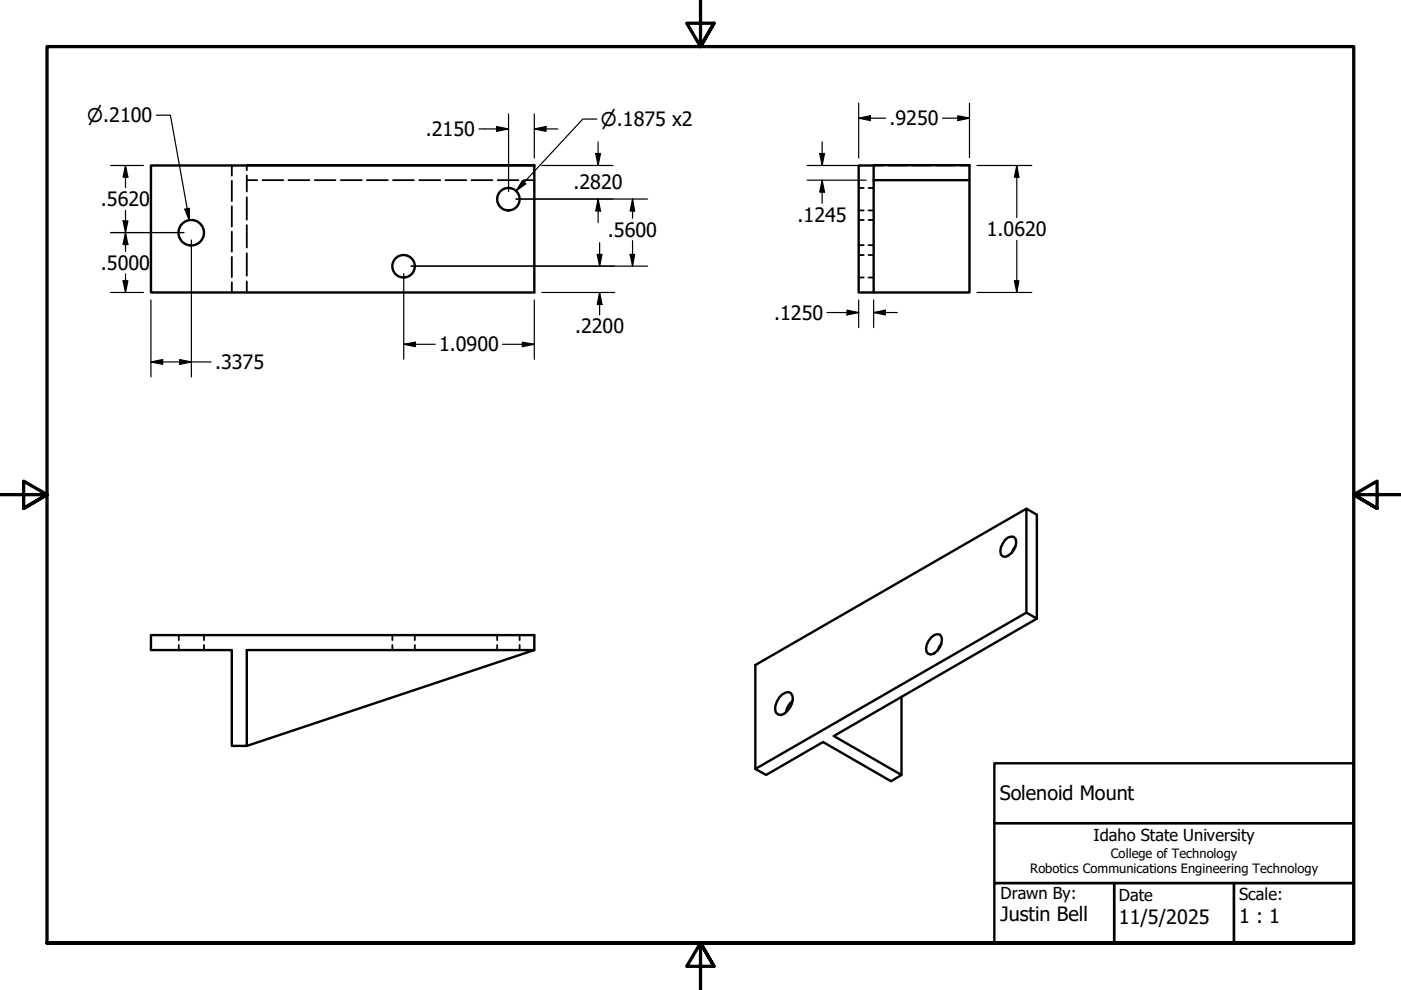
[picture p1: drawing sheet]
<svg xmlns="http://www.w3.org/2000/svg" width="297mm" height="210mm" viewBox="0 0 297 210" stroke-linecap="round" stroke-linejoin="round" font-family="sans-serif">
<!-- layer: Hidden (ANSI) -->
<g fill="none" stroke="#000" stroke-width=".38">
<path d="M49.1 35.1v2.1M49.1 38.3v4.3M52.3 35.1v1M52.3 37.2v3.4M52.3 38.2h2.2M55.6 38.2h4.5M61.2 38.2h4.4M66.7 38.2h4.4M72.3 38.2h4.4M77.8 38.2h4.4M83.3 38.2h4.5M88.9 38.2h4.4"/>
<path d="M94.4 38.2h4.5M99.9 38.2h4.5M105.5 38.2h4.4M111.1 38.2h2.2M182.1 39.8h1M184.1 39.8h1.1M185.2 35.1h2.1M188.3 35.1h4M193.4 35.1h4M198.4 35.1h4.1M203.5 35.1h2M49.1 43.7v4.3"/>
<path d="M49.1 49.1v4.3M49.1 54.5v4.3M49.1 59.9v2.1M52.3 41.8v4.8M52.3 47.7v4.8M52.3 53.7v4.8M52.3 59.7v2.3M182.1 52h1M182.1 46.6h1M182.1 58.8h1M182.1 54.1h1M182.1 44.6h1"/>
<path d="M184.1 52h1.1M184.1 46.6h1.1M184.1 58.8h1.1M184.1 54.1h1.1M184.1 44.6h1.1M37.9 134.7v1M37.9 136.8v1M43.2 134.7v1M43.2 136.8v1M83.2 134.7v1M83.2 136.8v1M87.9 134.7v1"/>
<path d="M87.9 136.8v1M105.4 134.7v1M105.4 136.8v1M110.2 134.7v1M110.2 136.8v1"/>
</g>
<!-- layer: Visible (ANSI) -->
<g fill="none" stroke="#000" stroke-width=".51">
<path d="M32 35.1h81.3v26.9h-81.3zM52.3 35.1h61M185.2 35h20.3v3.2h-20.3zM185.2 35.1h-3.1v26.9h23.4v-23.8M185.2 38.2v23.8M213.1 114.5l.6-.5 .7-.2h.5a2.13 2.13 0 0 1 0 2.8l-1.2 1.2-.6 .3-.5-.1a2.03 2.03 0 0 1 0-2.8zM215.3 115.9l-.8 1.4M217.6 107.9l-57.5 33.1v22l2.3 1.3 12.1-7 14.4 8.3 2.2-1.3-14.3-8.2 43-24.9v-22.1l-2.2-1.2v22l2.2 1.3M113.3 137.8v-3.1h-81.3v3.1h17.1v20.4h3.2v-20.4h61l-61 20.4M197.4 135.2l.7-.5 .6-.2h.6a2.25 2.25 0 0 1 0 2.8 2.15 2.15 0 0 1-2.5 1.4 2.03 2.03 0 0 1 0-2.8zM199.6 136.6l-.5 .6-.3 .8M217.6 129.9l-57.5 33.1"/>
<path d="M165.2 147.9l.7-.7 .7-.4 .6-.1a1.69 1.69 0 0 1 .7 2.5 3.9 3.9 0 0 1-2.4 2.4l-.5-.1a1.96 1.96 0 0 1-.3-2.7zM168.1 148.6l-.7 .7-.5 .8-.3 .9M191.1 147.7v16.6"/>
<circle cx="40.5" cy="49.3" r="2.7"/>
<circle cx="85.6" cy="56.5" r="2.38"/>
<circle cx="107.8" cy="42.2" r="2.38"/>
</g>
<!-- layer: Border (ANSI) -->
<path d="M148.5 -.1v10l-2.9-5h5.8l-2.9 5 2.9-5M0 104.9h10l-5-2.9v5.8l5-2.9-5 2.9M297 104.9h-10l5-2.9v5.8l-5-2.9 5 2.9M10 199.9v-190h277v190h-277h277M151.4 204.9l-2.9-5 2.9 5h-5.8l2.9-5v10" fill="none" stroke="#000" stroke-width=".7"/>
<!-- layer: Title (ANSI) -->
<path d="M210.8 174.5h76.2v12.7h-76.2zM210.8 161.8h76.2v12.7h-76.2zM210.8 187.2h25.4v12.7h-25.4zM236.2 187.2h25.4v12.7h-25.4zM261.6 187.2h25.4v12.7h-25.4z" fill="none" stroke="#000" stroke-width=".51"/>
<!-- layer: Dimension (ANSI) -->
<g fill="none" stroke="#000" stroke-width=".25">
<path d="M23.4 35.1h7M26.6 35.1l.5 2.5h-1zM26.6 35.1v4.7M33.1 24.4h3l4 22.3M101.5 27.3h6.3M105.3 26.8l2.5 .5-2.5 .5zM107.8 24.2v16.4M110.7 38.3l.8 .7-2.1 1.5zM113.3 27.3l2.5-.5v1zM113.3 24.2v9.3M113.3 27.3h4.9M114.9 35.1h15.1"/>
<path d="M126.3 32.5h1l-.5 2.6zM126.6 25.2h-3l-14.2 15.3M126.8 30.1v5M171.1 35.1h12.5M171.1 38.2h12.5M173.8 32.5h1l-.5 2.6zM174.3 38.2l.5 2.5h-1zM174.3 30.1v5M174.3 38.2v4.9M182.1 25.1l2.4-.6v1.1zM182.1 25.1h5.7M182.1 21.9v11.6"/>
<path d="M199.8 25.1h5.7M203.1 24.5l2.4 .6-2.4 .5zM205.5 21.9v11.5M207.1 35.1h11.7M215.6 35.1l.4 2.5h-.9zM215.6 35.1v11M23.4 49.3h15.6M26.1 59.5h1l-.5 2.5zM26.1 46.8h1l-.5 2.5zM26.6 49.3l.5 2.6h-1zM26.6 44.6v8.7M26.6 58.1v3.9"/>
<path d="M39.2 44.4l.9-.2v2.5zM40.6 50.9v29M85.6 58v18.2M87.2 56.4h50.1M109.4 42.2h27.9M126.6 53.9h1l-.5 2.5zM126.8 42.2l.5 2.5h-1zM126.8 42.2v5M127.1 51.5v4.9M133.6 53.9h1l-.5 2.5zM134.1 42.2l.5 2.5h-1zM134.1 42.2v4.1"/>
<path d="M134.1 51v5.4M215.1 59.5h.9l-.4 2.5zM215.6 51v11M23.4 62h7M32 76.7l2.5-.5v1.1zM32 76.7h12.8M32 63.6v16.3M38.1 76.2l2.5 .5-2.5 .6zM85.6 73l2.5-.4v.9zM85.6 73h6.7M106.6 73h6.7M110.7 72.6l2.6 .4-2.6 .5z"/>
<path d="M113.3 63.6v12.6M114.9 62h15.4M127.1 62l.5 2.6h-1zM127.1 62v4.8M175.3 66.3h6.8M179.6 65.8l2.5 .5-2.5 .5zM182.1 63.6v5.8M185.2 66.3l2.5-.5v1zM185.2 66.3h5M185.2 63.6v5.8M207.1 62h11.7"/>
</g>
<g fill="#000">
<path d="M26.6 35.1l.5 2.5h-1zM105.3 26.8l2.5 .5-2.5 .5zM110.7 38.3l.8 .7-2.1 1.5zM113.3 27.3l2.5-.5v1zM126.3 32.5h1l-.5 2.6zM173.8 32.5h1l-.5 2.6zM182.1 25.1l2.4-.6v1.1zM203.1 24.5l2.4 .6-2.4 .5zM215.6 35.1l.4 2.5h-.9zM26.1 59.5h1l-.5 2.5zM26.1 46.8h1l-.5 2.5zM26.6 49.3l.5 2.6h-1z"/>
<path d="M39.2 44.4l.9-.2v2.5zM126.6 53.9h1l-.5 2.5zM126.8 42.2l.5 2.5h-1zM133.6 53.9h1l-.5 2.5zM134.1 42.2l.5 2.5h-1zM174.3 38.2l.5 2.5h-1zM215.1 59.5h.9l-.4 2.5zM32 76.7l2.5-.5v1.1zM38.1 76.2l2.5 .5-2.5 .6zM85.6 73l2.5-.4v.9zM110.7 72.6l2.6 .4-2.6 .5zM127.1 62l.5 2.6h-1z"/>
<path d="M179.6 65.8l2.5 .5-2.5 .5zM185.2 66.3l2.5-.5v1z"/>
</g>
<g font-size="4.2">
<text x="90.3" y="28.9">.2150</text>
<text x="188.6" y="26.6">.9250</text>
<text x="121.6" y="40.2">.2820</text>
<text x="21.4" y="43.7">.5620</text>
<text x="169.1" y="47">.1245</text>
<text x="128.9" y="50.2">.5600</text>
<text x="209.2" y="50.1">1.0620</text>
<text x="21.4" y="57.2">.5000</text>
<text x="121.9" y="70.6">.2200</text>
<text x="164.1" y="67.8">.1250</text>
<text x="93.1" y="74.5">1.0900</text>
<text x="45.6" y="78.3">.3375</text>
<text x="212" y="169.7">Solenoid Mount</text>
<text x="212.1" y="195.4">Justin Bell</text>
<text x="237.2" y="195.8">11/5/2025</text>
<text x="262.7" y="195.6">1 : 1</text>
</g>
<g font-size="3.9">
<text x="18.5" y="25.9">⌀.2100</text>
<text x="127.4" y="26.7">⌀.1875 x2</text>
</g>
<g font-size="3.5">
<text x="231.8" y="178.4">Idaho State University</text>
<text x="212.1" y="190.5">Drawn By:</text>
<text x="237.2" y="191">Date</text>
<text x="262.7" y="190.8">Scale:</text>
</g>
<g font-size="2.7">
<text x="218.4" y="185.2">Robotics Communications Engineering Technology</text>
<text x="235.5" y="182">College of Technology</text>
</g>
</svg>
